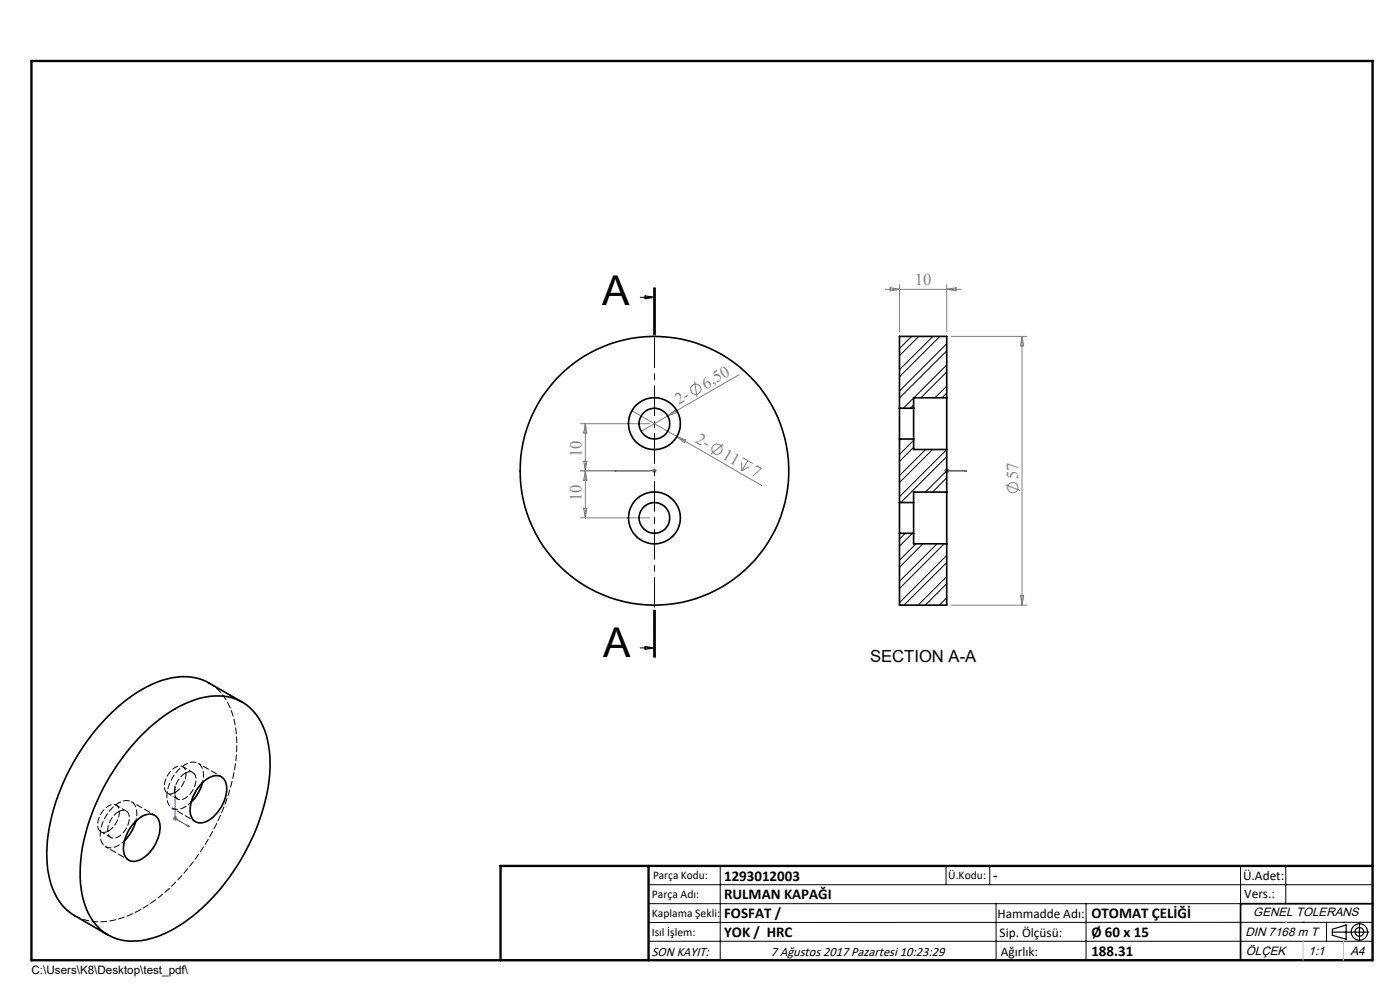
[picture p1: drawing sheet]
<svg xmlns="http://www.w3.org/2000/svg" width="297mm" height="210mm" viewBox="0 0 297 210" stroke-linecap="round" stroke-linejoin="round" font-family="sans-serif">
<g fill="none" stroke="#808080" stroke-width=".21">
<path d="M156.8 79.5l-15.2 8.7M187.8 61.4h16M188.8 61l2 .4-2 .3zM190.8 60.4v10M200.8 60.4v10M200.8 61.4l2-.4v.7zM201.8 71.4h16M216.8 71.4v57M216.8 71.4l.4 2h-.7zM123.2 99.9h14.6M123.2 89.9h14.6M123.8 97.9h.7l-.3 2z"/>
<path d="M124.2 89.9v19.9M124.2 99.9l.3 2h-.7zM124.2 89.9l.3 2h-.7zM134.1 87.1l9.5 5.5M138.3 99.9h1M138.5 99.5l.7 .7M138.8 99.4v1M139.2 99.5l-.7 .7M141.6 88.2l-5.6 3.3M141.6 88.2l1.6-1.2 .3 .5zM143.6 92.6l18 10.4M143.6 92.6l1.9 .7-.3 .6z"/>
<path d="M147.4 80.9l.4 3.3M153.4 94.3l-2.6 2M157.3 98.1l.1 1.8M157.6 97.1l2.1 1.2M158.6 97.7l-1.2 2.2M158.9 99l-1.5 .9M200.3 99.9h1M200.5 99.5l.7 .7M200.8 99.4v1M201.2 99.5l-.7 .7M123.2 109.8h14.6M123.8 107.9h.7l-.3 1.9z"/>
<path d="M213.3 102.8l3.1 1.3M201.8 128.4h16M216.5 126.4h.7l-.4 2zM36.7 173.6h.9M36.8 173.3l.7 .7M37.1 173.1v1M37.5 173.3l-.7 .7"/>
<circle cx="147.6" cy="82.6" r="1.1"/>
<circle cx="152.1" cy="95.3" r="1.1"/>
<circle cx="214.9" cy="103.5" r="1.09"/>
</g>
<g fill="none" stroke="#000" stroke-width=".25">
<path d="M282.6 197.7h7.8M282.6 197.1l3-.9v3l-3-.8zM288.4 195.8v3.8M106.2 203.7h185"/>
<circle cx="288.4" cy="197.7" r="1.74"/>
<circle cx="288.4" cy="197.7" r=".93"/>
</g>
<path d="M130.4 99.9h.4h-.4M130.4 99.9h8.4M138.7 99.9h.2zM138.8 99.9h.1M200.7 99.9h.2zM200.8 99.9h.1M200.8 99.9h4.3M205.1 99.9h-.5h.5M37.1 166.7l.1 .4-.1-.1zM37.1 166.7v6.9l3 1.8M39.8 175.1l.3 .3-.3-.1z" fill="none" stroke="#00f" stroke-width=".21"/>
<path d="M138.8 61.1v78.3" fill="none" stroke="#000" stroke-width=".21" stroke-dasharray="6.3 1.3 1.3 1.3" stroke-dashoffset="-.4"/>
<g fill="none" stroke="#000" stroke-width=".21">
<path d="M135.8 63.1h3M136.8 62.8l2 .3-2 .3zM138.7 61.1v10M138.8 61.1v10M139 61.1v10M135.8 137.4h3M136.8 137.1l2 .3-2 .4zM138.7 129.4v10M138.8 129.4v10M139 129.4v10zM137.6 187.7h153.6M137.6 191.7h153.6"/>
<path d="M137.6 199.7h153.6M152.8 183.7v20M200.7 183.7v4M210 183.7v4M211.3 191.7v12M230.4 191.7v12M263.2 183.7v20M272.8 183.7v8M276.4 195.6h.1M281.4 195.6v4.1M285 195.6h.1M291.2 195.6l-153.6 .1"/>
</g>
<path d="M291.2 191.7h-28v12" fill="none" stroke="#000" stroke-width=".35"/>
<path d="M6.7 12.9h284.5v190.8h-284.5zM137.6 183.7v20M291.2 183.7h-185v20" fill="none" stroke="#000" stroke-width=".5"/>
<path d="M276.4 199.7v4M285 199.7v4" fill="none" stroke="#c0c0c0" stroke-width=".21"/>
<path d="M272.8 195.6h.1" fill="none" stroke="#c0c0c0" stroke-width=".25"/>
<g fill="#00f">
<path d="M138.7 99.9h.2zM130.4 99.9h.4z"/>
<path d="M39.8 175.1l.3 .3-.3-.1zM37.1 166.7l.1 .4-.1-.1z"/>
<path d="M204.6 99.9h.5zM200.7 99.9h.2zM204.6 99.9h.5zM200.7 99.9h.2z"/>
</g>
<g fill="none" stroke="#000" stroke-width=".35">
<path d="M190.8 86.6v6.5M190.8 93.1h3M190.8 86.6h3M190.8 93.1v13.5M193.8 86.6v6.5M193.8 93.1v2.2h7M200.8 84.4v10.9M200.8 84.4v-13h-10v15.2M200.8 84.4h-7v2.2M200.8 95.3v9.1M190.8 106.6v6.5M190.8 113.1h3"/>
<path d="M190.8 106.6h3M190.8 113.1v15.3h10v-13.1M193.8 106.6v6.5M193.8 113.1v2.2h7M200.8 104.4v10.9M200.8 104.4h-7v2.2M29.7 156.2a27.9 27.9 0 0 1 13.8-8.3 10.5 10.5 0 0 1 12.7 7.1 27.6 27.6 0 0 1-.6 17.4 45.4 45.4 0 0 1-16.8 23.5 18.4 18.4 0 0 1-12.4 3.6 10.9 10.9 0 0 1-8.8-8.8 31.3 31.3 0 0 1 1.8-18 48.5 48.5 0 0 1 10.3-16.5zM51.4 148.9l-7.1-4a12.5 12.5 0 0 0-11-.2 37.1 37.1 0 0 0-16.2 14.5 41.5 41.5 0 0 0-7.2 22.9 14.8 14.8 0 0 0 4.6 11.2l1.3 .9 7.1 4.1M28.7 174.3a3.5 3.5 0 0 1 4.3-1.2 4.4 4.4 0 0 1 .4 4.9 6.9 6.9 0 0 1-5 4.7 2.31 2.31 0 0 1-2.2-2.6 8.7 8.7 0 0 1 2.5-5.8zM28.8 174.2a9 9 0 0 1-2.4 4.2M42.9 166a9.4 9.4 0 0 1-2.4 4.2M43.3 165.7a3.3 3.3 0 0 1 3.9-.8 3.9 3.9 0 0 1 .6 4.3 7.9 7.9 0 0 1-4.8 5.3 2.24 2.24 0 0 1-2.7-2.6 8.6 8.6 0 0 1 3-6.2z"/>
<circle cx="138.8" cy="89.9" r="3.2"/>
<circle cx="138.8" cy="89.9" r="5.5"/>
<circle cx="138.8" cy="99.9" r="28.5"/>
<circle cx="138.8" cy="109.9" r="3.2"/>
<circle cx="138.8" cy="109.8" r="5.5"/>
</g>
<g fill="none" stroke="#000" stroke-width=".21">
<path d="M193.4 71.4l-2.6 2.5M194.9 71.4l-4.1 4.1M197.9 71.4l-7.1 7M199.4 71.4l-8.6 8.5M200.8 72.9l-10 10M200.8 77.4l-6.9 7M200.8 74.4l-10 10M200.8 78.9l-5.4 5.5M191.1 93.1l-.3 .3M193.8 93.4l-3 3M193.8 94.9l-3 3M193.8 84.4l-2.2 2.2"/>
<path d="M193.8 85.9l-.7 .7M196.4 95.3l-5.6 5.6M197.8 95.3l-7 7.1M200.8 95.4l-10 10M200.8 99.9l-4.5 4.5M200.8 83.4l-1 1M200.8 96.9l-9.7 9.7M200.8 81.9l-2.4 2.5M192.1 113.1l-1.3 1.3M193.6 113.1l-2.8 2.7M194.3 115.3l-3.5 3.5M195.8 115.3l-5 5"/>
<path d="M198.8 115.3l-8 8M200.3 115.3l-9.5 9.5M200.8 104.3v.1M200.8 117.8l-10 10M200.8 119.3l-9 9.1M200.8 101.3l-3 3.1M200.8 122.3l-6 6.1M200.8 126.8l-1.5 1.6M200.8 123.8l-4.5 4.6M200.8 128.3v.1"/>
</g>
<path d="M15.8 194.2a12.2 12.2 0 0 0 10.5 .4 35.7 35.7 0 0 0 16.3-14.1 41.5 41.5 0 0 0 7.6-24.1 14.2 14.2 0 0 0-4.8-10.9l-1.1-.7" fill="none" stroke="#000" stroke-width=".21" stroke-dasharray="1.3 .6" stroke-dashoffset="-.1"/>
<path d="M25.1 170.3a8.1 8.1 0 0 0-3.7 7.9 2.22 2.22 0 0 0 3.5 1.3l1.5-1.2M39.3 162.2a8.1 8.1 0 0 0-3.8 7.9 2.22 2.22 0 0 0 3.5 1.2l1.6-1.1" fill="none" stroke="#000" stroke-width=".21" stroke-dasharray="1.3 .6" stroke-dashoffset=".5"/>
<path d="M28.8 174.2a3.5 3.5 0 0 0-1-4.2l-1.3-.2-1.4 .5M43 166a3.5 3.5 0 0 0-1.1-4.2l-1.2-.1-1.4 .5" fill="none" stroke="#000" stroke-width=".21" stroke-dasharray="1.3 .6" stroke-dashoffset=".7"/>
<path d="M23 176.3a4.7 4.7 0 0 0 2.2-4.9 1.42 1.42 0 0 0-2.4-.3 4.5 4.5 0 0 0-1.9 4.8 1.36 1.36 0 0 0 2.1 .4M25.1 172.2a1.42 1.42 0 0 1 1.7-.2 1.42 1.42 0 0 1 .6 1.6 4.6 4.6 0 0 1-3.2 4.2 1.47 1.47 0 0 1-1.3-2 5.2 5.2 0 0 1 2.2-3.6M37.2 168.1a4.7 4.7 0 0 0 2.1-4.8 1.42 1.42 0 0 0-2.3-.4 4.5 4.5 0 0 0-1.9 4.9 1.36 1.36 0 0 0 2.1 .3M39.3 164a1.42 1.42 0 0 1 1.7-.1 1.42 1.42 0 0 1 .6 1.5 4.6 4.6 0 0 1-3.2 4.2 1.47 1.47 0 0 1-1.4-1.9 5.2 5.2 0 0 1 2.3-3.7" fill="none" stroke="#000" stroke-width=".21" stroke-dasharray="1.3 .6" stroke-dashoffset=".1"/>
<path d="M22.4 179.6l4.9 2.9M32.8 172.9l-4.9-2.8M36.5 171.4l5 2.9M47 164.8l-5-2.9" fill="none" stroke="#000" stroke-width=".21" stroke-dasharray="1.3 .6" stroke-dashoffset=".6"/>
<path d="M21.4 176.4l2.1 1.2M26.8 172l-2.2-1.2M35.5 168.3l2.2 1.2M40.9 163.9l-2.1-1.3" fill="none" stroke="#000" stroke-width=".21" stroke-dasharray="1.3 .6" stroke-dashoffset=".4"/>
<g font-size="8.7">
<text x="127.8" y="64.7">A</text>
<text x="127.9" y="139.4">A</text>
</g>
<g font-size="3.5" fill="#808080">
<text x="194.1" y="60.5">10</text>
<text x="149.7" y="82.6" transform="rotate(-30 149.7 82.6)">6,50</text>
<text x="144" y="85.9" transform="rotate(-30 144 85.9)">2-</text>
<text x="147.4" y="93.8" transform="rotate(30 147.4 93.8)">2-</text>
<text x="123.3" y="96.9" transform="rotate(-90 123.3 96.9)">10</text>
<text x="153.1" y="97.1" transform="rotate(30 153.1 97.1)">11</text>
<text x="159.2" y="100.6" transform="rotate(30 159.2 100.6)">7</text>
<text x="216" y="101.6" transform="rotate(-90 216 101.6)">57</text>
<text x="123.3" y="106.2" transform="rotate(-90 123.3 106.2)">10</text>
</g>
<text font-size="3.5" x="184.6" y="140.3">SECTION A-A</text>
<g font-size="3.2">
<text x="153.6" y="186.8">1293012003</text>
<text x="153.6" y="190.8">RULMAN KAPAĞI</text>
<text x="210.7" y="186.6">-</text>
<text x="153.6" y="194.8">FOSFAT /</text>
<text x="231.5" y="194.8">OTOMAT ÇELİĞİ</text>
<text x="153.6" y="198.8">YOK / HRC</text>
<text x="231.5" y="198.7">Ø 60 x 15</text>
<text x="231.5" y="202.8">188.31</text>
</g>
<g font-size="2.8">
<text x="263.7" y="186.7">Ü.Adet:</text>
<text x="263.9" y="190.5">Vers.:</text>
<text x="211.6" y="194.8">Hammadde Adı:</text>
<text x="138.3" y="202.8">SON KAYIT:</text>
<text x="163.6" y="202.8">7 Ağustos 2017 Pazartesi 10:23:29</text>
<text x="212.1" y="198.7">Sip. Ölçüsü:</text>
<text x="212.3" y="202.7">Ağırlık:</text>
</g>
<g font-size="2.6">
<text x="265.9" y="194.4">GENEL TOLERANS</text>
<text x="264.2" y="198.5">DIN 7168 m T</text>
<text x="264.3" y="202.6">ÖLÇEK</text>
<text x="277.6" y="202.6">1:1</text>
<text x="286.5" y="202.6">A4</text>
</g>
<g font-size="2.5">
<text x="138.3" y="190.5">Parça Adı:</text>
<text x="138.5" y="186.5">Parça Kodu:</text>
<text x="201.2" y="186.5">Ü.Kodu:</text>
<text x="138.3" y="194.5">Kaplama Şekli:</text>
<text x="138.3" y="198.6">Isıl İşlem:</text>
<text x="6.7" y="206.7">C:\Users\K8\Desktop\test_pdf\</text>
</g>
</svg>
